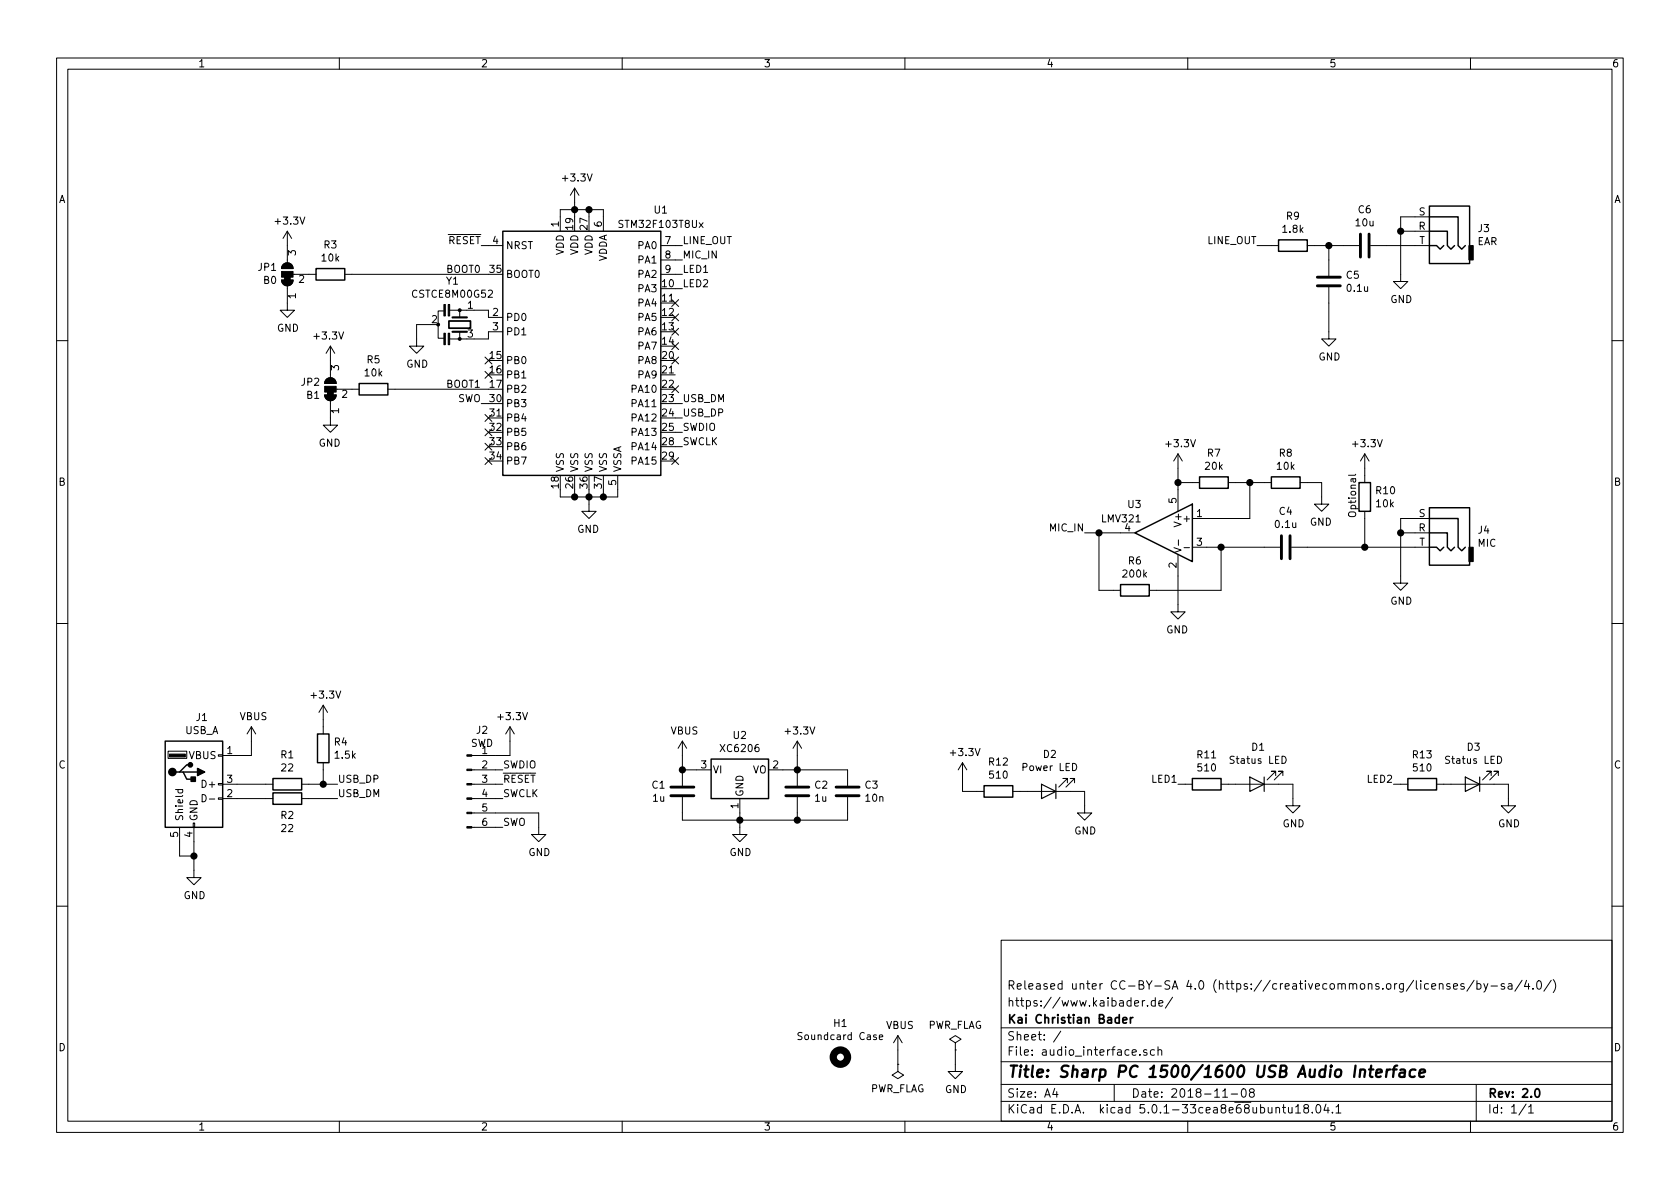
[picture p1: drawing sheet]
EESchema Schematic File Version 4
LIBS:audio_interface-cache
EELAYER 26 0
EELAYER END
$Descr A4 11693 8268
encoding utf-8
Sheet 1 1
Title "Sharp PC 1500/1600 USB Audio Interface"
Date "2018-11-08"
Rev "2.0"
Comp "Kai Christian Bader"
Comment1 "https://www.kaibader.de/"
Comment2 "Released unter CC-BY-SA 4.0 (https://creativecommons.org/licenses/by-sa/4.0/)"
Comment3 ""
Comment4 ""
$EndDescr
$Comp
L Connector:USB_A J1
U 1 1
P 1350 5450
F 0 "J1" H 1405 5917 50  0000 C CNN
F 1 "USB_A" H 1405 5826 50  0000 C CNN
F 2 "KaiBader:USB-A-Connector" H 1500 5400 50  0001 C CNN
F 3 " ~" H 1500 5400 50  0001 C CNN
	1    1350 5450
	1    0    0    -1  
$EndComp
$Comp
L Device:R R1
U 1 1
P 2000 5450
F 0 "R1" V 1793 5450 50  0000 C CNN
F 1 "22" V 1884 5450 50  0000 C CNN
F 2 "Resistor_SMD:R_0603_1608Metric" V 1930 5450 50  0001 C CNN
F 3 "~" H 2000 5450 50  0001 C CNN
	1    2000 5450
	0    1    1    0   
$EndComp
$Comp
L Device:R R2
U 1 1
P 2000 5550
F 0 "R2" V 2115 5550 50  0000 C CNN
F 1 "22" V 2206 5550 50  0000 C CNN
F 2 "Resistor_SMD:R_0603_1608Metric" V 1930 5550 50  0001 C CNN
F 3 "~" H 2000 5550 50  0001 C CNN
	1    2000 5550
	0    1    1    0   
$EndComp
Wire Wire Line
	2150 5450 2250 5450
Wire Wire Line
	1650 5450 1850 5450
Wire Wire Line
	1650 5550 1850 5550
$Comp
L power:GND #PWR01
U 1 1
P 1350 6050
F 0 "#PWR01" H 1350 5800 50  0001 C CNN
F 1 "GND" H 1355 5877 50  0000 C CNN
F 2 "" H 1350 6050 50  0001 C CNN
F 3 "" H 1350 6050 50  0001 C CNN
	1    1350 6050
	1    0    0    -1  
$EndComp
Wire Wire Line
	1650 5250 1750 5250
Wire Wire Line
	1750 5250 1750 5150
$Comp
L power:VBUS #PWR02
U 1 1
P 1750 5150
F 0 "#PWR02" H 1750 5000 50  0001 C CNN
F 1 "VBUS" H 1765 5323 50  0000 C CNN
F 2 "" H 1750 5150 50  0001 C CNN
F 3 "" H 1750 5150 50  0001 C CNN
	1    1750 5150
	1    0    0    -1  
$EndComp
Wire Wire Line
	1350 5850 1350 5950
Wire Wire Line
	1250 5850 1250 5950
Wire Wire Line
	1250 5950 1350 5950
Connection ~ 1350 5950
Wire Wire Line
	1350 5950 1350 6050
$Comp
L Device:C C3
U 1 1
P 5900 5500
F 0 "C3" H 6015 5546 50  0000 L CNN
F 1 "10n" H 6015 5455 50  0000 L CNN
F 2 "Capacitor_SMD:C_0603_1608Metric" H 5938 5350 50  0001 C CNN
F 3 "~" H 5900 5500 50  0001 C CNN
	1    5900 5500
	1    0    0    -1  
$EndComp
$Comp
L Device:LED D1
U 1 1
P 8750 5450
F 0 "D1" H 8742 5195 50  0000 C CNN
F 1 "Status LED" H 8742 5286 50  0000 C CNN
F 2 "LED_SMD:LED_0603_1608Metric" H 8750 5450 50  0001 C CNN
F 3 "~" H 8750 5450 50  0001 C CNN
	1    8750 5450
	-1   0    0    1   
$EndComp
$Comp
L power:GND #PWR026
U 1 1
P 9000 5550
F 0 "#PWR026" H 9000 5300 50  0001 C CNN
F 1 "GND" H 9005 5377 50  0000 C CNN
F 2 "" H 9000 5550 50  0001 C CNN
F 3 "" H 9000 5550 50  0001 C CNN
	1    9000 5550
	1    0    0    -1  
$EndComp
$Comp
L Device:R R11
U 1 1
P 8400 5450
F 0 "R11" V 8193 5450 50  0000 C CNN
F 1 "510" V 8284 5450 50  0000 C CNN
F 2 "Resistor_SMD:R_0603_1608Metric" V 8330 5450 50  0001 C CNN
F 3 "~" H 8400 5450 50  0001 C CNN
	1    8400 5450
	0    1    1    0   
$EndComp
$Comp
L Connector:AudioJack3_Ground J3
U 1 1
P 10050 1600
F 0 "J3" H 9817 1621 50  0000 R CNN
F 1 "EAR" H 9817 1530 50  0000 R CNN
F 2 "KaiBader:Audio_Jack_3.5mm_Horizontal" H 10050 1600 50  0001 C CNN
F 3 "~" H 10050 1600 50  0001 C CNN
	1    10050 1600
	-1   0    0    -1  
$EndComp
$Comp
L Connector:AudioJack3_Ground J4
U 1 1
P 10050 3700
F 0 "J4" H 9817 3721 50  0000 R CNN
F 1 "MIC" H 9817 3630 50  0000 R CNN
F 2 "KaiBader:Audio_Jack_3.5mm_Horizontal" H 10050 3700 50  0001 C CNN
F 3 "~" H 10050 3700 50  0001 C CNN
	1    10050 3700
	-1   0    0    -1  
$EndComp
$Comp
L Device:R R9
U 1 1
P 9000 1700
F 0 "R9" V 8793 1700 50  0000 C CNN
F 1 "1.8k" V 8884 1700 50  0000 C CNN
F 2 "Resistor_SMD:R_0603_1608Metric" V 8930 1700 50  0001 C CNN
F 3 "~" H 9000 1700 50  0001 C CNN
	1    9000 1700
	0    1    1    0   
$EndComp
$Comp
L Device:C C5
U 1 1
P 9250 1950
F 0 "C5" H 9365 1996 50  0000 L CNN
F 1 "0.1u" H 9365 1905 50  0000 L CNN
F 2 "Capacitor_SMD:C_0603_1608Metric" H 9288 1800 50  0001 C CNN
F 3 "~" H 9250 1950 50  0001 C CNN
	1    9250 1950
	1    0    0    -1  
$EndComp
$Comp
L Device:C C6
U 1 1
P 9500 1700
F 0 "C6" V 9248 1700 50  0000 C CNN
F 1 "10u" V 9339 1700 50  0000 C CNN
F 2 "Capacitor_SMD:C_0603_1608Metric" H 9538 1550 50  0001 C CNN
F 3 "~" H 9500 1700 50  0001 C CNN
	1    9500 1700
	0    1    1    0   
$EndComp
Wire Wire Line
	8850 1700 8750 1700
Wire Wire Line
	9150 1700 9250 1700
Wire Wire Line
	9250 1700 9250 1800
Connection ~ 9250 1700
Wire Wire Line
	9250 1700 9350 1700
$Comp
L power:GND #PWR022
U 1 1
P 9250 2300
F 0 "#PWR022" H 9250 2050 50  0001 C CNN
F 1 "GND" H 9255 2127 50  0000 C CNN
F 2 "" H 9250 2300 50  0001 C CNN
F 3 "" H 9250 2300 50  0001 C CNN
	1    9250 2300
	1    0    0    -1  
$EndComp
Wire Wire Line
	9250 2100 9250 2300
$Comp
L power:GND #PWR024
U 1 1
P 9750 1900
F 0 "#PWR024" H 9750 1650 50  0001 C CNN
F 1 "GND" H 9755 1727 50  0000 C CNN
F 2 "" H 9750 1900 50  0001 C CNN
F 3 "" H 9750 1900 50  0001 C CNN
	1    9750 1900
	1    0    0    -1  
$EndComp
Wire Wire Line
	9850 1600 9750 1600
Wire Wire Line
	9750 1600 9750 1900
Wire Wire Line
	9850 1500 9750 1500
Wire Wire Line
	9750 1500 9750 1600
Connection ~ 9750 1600
Wire Wire Line
	9650 1700 9850 1700
$Comp
L power:GND #PWR025
U 1 1
P 9750 4000
F 0 "#PWR025" H 9750 3750 50  0001 C CNN
F 1 "GND" H 9755 3827 50  0000 C CNN
F 2 "" H 9750 4000 50  0001 C CNN
F 3 "" H 9750 4000 50  0001 C CNN
	1    9750 4000
	1    0    0    -1  
$EndComp
$Comp
L Amplifier_Operational:LMV321 U3
U 1 1
P 8100 3700
F 0 "U3" H 8250 3900 50  0000 L CNN
F 1 "LMV321" H 8250 3800 50  0000 L CNN
F 2 "Package_TO_SOT_SMD:SOT-23-5" H 8100 3700 50  0001 L CNN
F 3 "http://www.ti.com/lit/ds/symlink/lmv324.pdf" H 8100 3700 50  0001 C CNN
	1    8100 3700
	-1   0    0    -1  
$EndComp
$Comp
L power:GND #PWR020
U 1 1
P 8200 4200
F 0 "#PWR020" H 8200 3950 50  0001 C CNN
F 1 "GND" H 8205 4027 50  0000 C CNN
F 2 "" H 8200 4200 50  0001 C CNN
F 3 "" H 8200 4200 50  0001 C CNN
	1    8200 4200
	-1   0    0    -1  
$EndComp
Wire Wire Line
	8200 4000 8200 4200
Wire Wire Line
	9850 3600 9750 3600
Wire Wire Line
	9750 3600 9750 3700
Wire Wire Line
	9850 3700 9750 3700
Connection ~ 9750 3700
Wire Wire Line
	9750 3700 9750 4000
Wire Wire Line
	7800 3700 7650 3700
$Comp
L Device:R R6
U 1 1
P 7900 4100
F 0 "R6" V 7693 4100 50  0000 C CNN
F 1 "200k" V 7784 4100 50  0000 C CNN
F 2 "Resistor_SMD:R_0603_1608Metric" V 7830 4100 50  0001 C CNN
F 3 "~" H 7900 4100 50  0001 C CNN
	1    7900 4100
	0    -1   1    0   
$EndComp
Wire Wire Line
	7750 4100 7650 4100
Wire Wire Line
	7650 4100 7650 3700
Connection ~ 7650 3700
Wire Wire Line
	7650 3700 7550 3700
Wire Wire Line
	8050 4100 8500 4100
Wire Wire Line
	8500 4100 8500 3800
Wire Wire Line
	8500 3800 8400 3800
$Comp
L Device:C C4
U 1 1
P 8950 3800
F 0 "C4" V 8698 3800 50  0000 C CNN
F 1 "0.1u" V 8789 3800 50  0000 C CNN
F 2 "Capacitor_SMD:C_0603_1608Metric" H 8988 3650 50  0001 C CNN
F 3 "~" H 8950 3800 50  0001 C CNN
	1    8950 3800
	0    -1   1    0   
$EndComp
Wire Wire Line
	8800 3800 8500 3800
Connection ~ 8500 3800
$Comp
L Device:R R7
U 1 1
P 8450 3350
F 0 "R7" V 8243 3350 50  0000 C CNN
F 1 "20k" V 8334 3350 50  0000 C CNN
F 2 "Resistor_SMD:R_0603_1608Metric" V 8380 3350 50  0001 C CNN
F 3 "~" H 8450 3350 50  0001 C CNN
	1    8450 3350
	0    -1   1    0   
$EndComp
$Comp
L Device:R R8
U 1 1
P 8950 3350
F 0 "R8" V 8743 3350 50  0000 C CNN
F 1 "10k" V 8834 3350 50  0000 C CNN
F 2 "Resistor_SMD:R_0603_1608Metric" V 8880 3350 50  0001 C CNN
F 3 "~" H 8950 3350 50  0001 C CNN
	1    8950 3350
	0    -1   1    0   
$EndComp
Wire Wire Line
	8800 3350 8700 3350
Wire Wire Line
	8300 3350 8200 3350
Wire Wire Line
	8200 3350 8200 3400
Wire Wire Line
	8400 3600 8700 3600
Wire Wire Line
	8700 3600 8700 3350
Connection ~ 8700 3350
Wire Wire Line
	8700 3350 8600 3350
$Comp
L power:GND #PWR021
U 1 1
P 9200 3450
F 0 "#PWR021" H 9200 3200 50  0001 C CNN
F 1 "GND" H 9205 3277 50  0000 C CNN
F 2 "" H 9200 3450 50  0001 C CNN
F 3 "" H 9200 3450 50  0001 C CNN
	1    9200 3450
	-1   0    0    -1  
$EndComp
Wire Wire Line
	9100 3350 9200 3350
Wire Wire Line
	9200 3350 9200 3450
Wire Wire Line
	9100 3800 9500 3800
$Comp
L Device:R R10
U 1 1
P 9500 3450
F 0 "R10" H 9570 3496 50  0000 L CNN
F 1 "10k" H 9570 3405 50  0000 L CNN
F 2 "Resistor_SMD:R_0603_1608Metric" V 9430 3450 50  0001 C CNN
F 3 "~" H 9500 3450 50  0001 C CNN
	1    9500 3450
	1    0    0    -1  
$EndComp
Wire Wire Line
	9500 3600 9500 3800
Connection ~ 9500 3800
Wire Wire Line
	9500 3800 9850 3800
Text Notes 9450 3600 1    50   ~ 0
Optional
$Comp
L Device:Resonator_Small Y1
U 1 1
P 3200 2250
F 0 "Y1" V 2895 2200 50  0000 C CNN
F 1 "CSTCE8M00G52" V 2986 2200 50  0000 C CNN
F 2 "KaiBader:CSTCE8M00G52" H 3175 2250 50  0001 C CNN
F 3 "~" H 3175 2250 50  0001 C CNN
	1    3200 2250
	0    1    1    0   
$EndComp
$Comp
L MCU_ST_STM32F1:STM32F103T8Ux U1
U 1 1
P 4100 2400
F 0 "U1" H 4600 3350 50  0000 C CNN
F 1 "STM32F103T8Ux" H 4600 3250 50  0000 C CNN
F 2 "Package_DFN_QFN:QFN-36-1EP_6x6mm_P0.5mm_EP4.1x4.1mm" H 3500 1500 50  0001 R CNN
F 3 "http://www.st.com/st-web-ui/static/active/en/resource/technical/document/datasheet/CD00161566.pdf" H 4100 2400 50  0001 C CNN
	1    4100 2400
	1    0    0    -1  
$EndComp
$Comp
L KaiBader:XC6206 U2
U 1 1
P 5150 5350
F 0 "U2" H 5150 5592 50  0000 C CNN
F 1 "XC6206" H 5150 5501 50  0000 C CNN
F 2 "Package_TO_SOT_SMD:SOT-23" H 5150 5350 50  0001 C CNN
F 3 "https://www.torexsemi.com/file/xc6206/XC6206.pdf" H 5150 5350 50  0001 C CNN
	1    5150 5350
	1    0    0    -1  
$EndComp
$Comp
L power:VBUS #PWR013
U 1 1
P 4750 5250
F 0 "#PWR013" H 4750 5100 50  0001 C CNN
F 1 "VBUS" H 4765 5423 50  0000 C CNN
F 2 "" H 4750 5250 50  0001 C CNN
F 3 "" H 4750 5250 50  0001 C CNN
	1    4750 5250
	1    0    0    -1  
$EndComp
$Comp
L power:+3.3V #PWR017
U 1 1
P 5550 5250
F 0 "#PWR017" H 5550 5100 50  0001 C CNN
F 1 "+3.3V" H 5565 5423 50  0000 C CNN
F 2 "" H 5550 5250 50  0001 C CNN
F 3 "" H 5550 5250 50  0001 C CNN
	1    5550 5250
	1    0    0    -1  
$EndComp
Wire Wire Line
	4750 5250 4750 5350
Wire Wire Line
	4750 5350 4850 5350
Wire Wire Line
	5450 5350 5550 5350
Wire Wire Line
	5550 5350 5550 5250
$Comp
L power:+3.3V #PWR019
U 1 1
P 8200 3250
F 0 "#PWR019" H 8200 3100 50  0001 C CNN
F 1 "+3.3V" H 8215 3423 50  0000 C CNN
F 2 "" H 8200 3250 50  0001 C CNN
F 3 "" H 8200 3250 50  0001 C CNN
	1    8200 3250
	1    0    0    -1  
$EndComp
$Comp
L power:+3.3V #PWR023
U 1 1
P 9500 3250
F 0 "#PWR023" H 9500 3100 50  0001 C CNN
F 1 "+3.3V" H 9515 3423 50  0000 C CNN
F 2 "" H 9500 3250 50  0001 C CNN
F 3 "" H 9500 3250 50  0001 C CNN
	1    9500 3250
	1    0    0    -1  
$EndComp
Wire Wire Line
	9500 3250 9500 3300
Wire Wire Line
	8200 3250 8200 3350
Connection ~ 8200 3350
$Comp
L power:GND #PWR015
U 1 1
P 5150 5750
F 0 "#PWR015" H 5150 5500 50  0001 C CNN
F 1 "GND" H 5155 5577 50  0000 C CNN
F 2 "" H 5150 5750 50  0001 C CNN
F 3 "" H 5150 5750 50  0001 C CNN
	1    5150 5750
	1    0    0    -1  
$EndComp
Wire Wire Line
	5150 5650 5150 5700
$Comp
L Device:C C1
U 1 1
P 4750 5500
F 0 "C1" H 4636 5546 50  0000 R CNN
F 1 "1u" H 4636 5455 50  0000 R CNN
F 2 "Capacitor_SMD:C_0603_1608Metric" H 4788 5350 50  0001 C CNN
F 3 "~" H 4750 5500 50  0001 C CNN
	1    4750 5500
	1    0    0    -1  
$EndComp
Connection ~ 4750 5350
$Comp
L Device:C C2
U 1 1
P 5550 5500
F 0 "C2" H 5665 5546 50  0000 L CNN
F 1 "1u" H 5665 5455 50  0000 L CNN
F 2 "Capacitor_SMD:C_0603_1608Metric" H 5588 5350 50  0001 C CNN
F 3 "~" H 5550 5500 50  0001 C CNN
	1    5550 5500
	1    0    0    -1  
$EndComp
Connection ~ 5550 5350
Wire Wire Line
	5550 5650 5550 5700
Wire Wire Line
	5550 5700 5150 5700
Connection ~ 5150 5700
Wire Wire Line
	5150 5700 5150 5750
Wire Wire Line
	4750 5650 4750 5700
Wire Wire Line
	4750 5700 5150 5700
Wire Wire Line
	5900 5350 5550 5350
Wire Wire Line
	5900 5650 5900 5700
Wire Wire Line
	5900 5700 5550 5700
Connection ~ 5550 5700
Wire Wire Line
	6650 7300 6650 7400
$Comp
L power:GND #PWR018
U 1 1
P 6650 7400
F 0 "#PWR018" H 6650 7150 50  0001 C CNN
F 1 "GND" H 6655 7227 50  0000 C CNN
F 2 "" H 6650 7400 50  0001 C CNN
F 3 "" H 6650 7400 50  0001 C CNN
	1    6650 7400
	1    0    0    -1  
$EndComp
$Comp
L power:PWR_FLAG #FLG03
U 1 1
P 6650 7300
F 0 "#FLG03" H 6650 7375 50  0001 C CNN
F 1 "PWR_FLAG" H 6650 7474 50  0000 C CNN
F 2 "" H 6650 7300 50  0001 C CNN
F 3 "~" H 6650 7300 50  0001 C CNN
	1    6650 7300
	1    0    0    -1  
$EndComp
Wire Wire Line
	6250 7300 6250 7400
$Comp
L power:VBUS #PWR014
U 1 1
P 6250 7300
F 0 "#PWR014" H 6250 7150 50  0001 C CNN
F 1 "VBUS" H 6265 7473 50  0000 C CNN
F 2 "" H 6250 7300 50  0001 C CNN
F 3 "" H 6250 7300 50  0001 C CNN
	1    6250 7300
	1    0    0    -1  
$EndComp
$Comp
L power:PWR_FLAG #FLG01
U 1 1
P 6250 7400
F 0 "#FLG01" H 6250 7475 50  0001 C CNN
F 1 "PWR_FLAG" H 6250 7573 50  0000 C CNN
F 2 "" H 6250 7400 50  0001 C CNN
F 3 "~" H 6250 7400 50  0001 C CNN
	1    6250 7400
	-1   0    0    1   
$EndComp
$Comp
L Device:R R4
U 1 1
P 2250 5200
F 0 "R4" H 2320 5246 50  0000 L CNN
F 1 "1.5k" H 2320 5155 50  0000 L CNN
F 2 "Resistor_SMD:R_0603_1608Metric" V 2180 5200 50  0001 C CNN
F 3 "~" H 2250 5200 50  0001 C CNN
	1    2250 5200
	1    0    0    -1  
$EndComp
$Comp
L power:+3.3V #PWR07
U 1 1
P 2250 5000
F 0 "#PWR07" H 2250 4850 50  0001 C CNN
F 1 "+3.3V" H 2265 5173 50  0000 C CNN
F 2 "" H 2250 5000 50  0001 C CNN
F 3 "" H 2250 5000 50  0001 C CNN
	1    2250 5000
	1    0    0    -1  
$EndComp
Wire Wire Line
	2250 5000 2250 5050
Wire Wire Line
	2250 5350 2250 5450
Wire Wire Line
	2350 5450 2250 5450
Connection ~ 2250 5450
Wire Wire Line
	2350 5550 2150 5550
Wire Wire Line
	3300 2150 3400 2150
Wire Wire Line
	3400 2150 3400 2200
Wire Wire Line
	3300 2350 3400 2350
Wire Wire Line
	3400 2350 3400 2300
$Comp
L power:GND #PWR08
U 1 1
P 2900 2350
F 0 "#PWR08" H 2900 2100 50  0001 C CNN
F 1 "GND" H 2905 2177 50  0000 C CNN
F 2 "" H 2900 2350 50  0001 C CNN
F 3 "" H 2900 2350 50  0001 C CNN
	1    2900 2350
	1    0    0    -1  
$EndComp
Wire Wire Line
	2900 2350 2900 2250
Wire Wire Line
	2900 2250 3000 2250
$Comp
L power:+3.3V #PWR011
U 1 1
P 4000 1400
F 0 "#PWR011" H 4000 1250 50  0001 C CNN
F 1 "+3.3V" H 4015 1573 50  0000 C CNN
F 2 "" H 4000 1400 50  0001 C CNN
F 3 "" H 4000 1400 50  0001 C CNN
	1    4000 1400
	1    0    0    -1  
$EndComp
$Comp
L power:GND #PWR012
U 1 1
P 4100 3500
F 0 "#PWR012" H 4100 3250 50  0001 C CNN
F 1 "GND" H 4105 3327 50  0000 C CNN
F 2 "" H 4100 3500 50  0001 C CNN
F 3 "" H 4100 3500 50  0001 C CNN
	1    4100 3500
	-1   0    0    -1  
$EndComp
Wire Wire Line
	4100 3400 4100 3450
Wire Wire Line
	4300 3400 4300 3450
Wire Wire Line
	4300 3450 4200 3450
Connection ~ 4100 3450
Wire Wire Line
	4100 3450 4100 3500
Wire Wire Line
	3900 3400 3900 3450
Wire Wire Line
	3900 3450 4000 3450
Wire Wire Line
	4000 3400 4000 3450
Connection ~ 4000 3450
Wire Wire Line
	4000 3450 4100 3450
Wire Wire Line
	4200 3400 4200 3450
Connection ~ 4200 3450
Wire Wire Line
	4200 3450 4100 3450
Wire Wire Line
	4000 1400 4000 1450
Wire Wire Line
	3900 1500 3900 1450
Wire Wire Line
	3900 1450 4000 1450
Connection ~ 4000 1450
Wire Wire Line
	4000 1450 4000 1500
Wire Wire Line
	4200 1500 4200 1450
Wire Wire Line
	4200 1450 4100 1450
Wire Wire Line
	4100 1500 4100 1450
Connection ~ 4100 1450
Wire Wire Line
	4100 1450 4000 1450
Wire Wire Line
	4700 2800 4750 2800
Wire Wire Line
	4700 2900 4750 2900
Wire Wire Line
	8200 5450 8250 5450
Wire Wire Line
	8550 5450 8600 5450
Wire Wire Line
	8900 5450 9000 5450
Wire Wire Line
	9000 5450 9000 5550
Wire Wire Line
	4700 1900 4750 1900
Wire Wire Line
	4700 3100 4750 3100
Wire Wire Line
	4700 3000 4750 3000
Text Label 2350 5450 0    50   ~ 0
USB_DP
Text Label 2350 5550 0    50   ~ 0
USB_DM
Text Label 8200 5450 2    50   ~ 0
LED1
Text Label 7550 3700 2    50   ~ 0
MIC_IN
Text Label 8750 1700 2    50   ~ 0
LINE_OUT
Text Label 4750 1700 0    50   ~ 0
LINE_OUT
Text Label 4750 1800 0    50   ~ 0
MIC_IN
Text Label 4750 1900 0    50   ~ 0
LED1
Text Label 4750 3000 0    50   ~ 0
SWDIO
Text Label 4750 3100 0    50   ~ 0
SWCLK
Text Label 3350 1700 2    50   ~ 0
~RESET
Text Label 4750 2900 0    50   ~ 0
USB_DP
Text Label 4750 2800 0    50   ~ 0
USB_DM
Text Label 3350 2800 2    50   ~ 0
SWO
Wire Wire Line
	3350 2800 3400 2800
$Comp
L power:+3.3V #PWR09
U 1 1
P 3550 5150
F 0 "#PWR09" H 3550 5000 50  0001 C CNN
F 1 "+3.3V" H 3565 5323 50  0000 C CNN
F 2 "" H 3550 5150 50  0001 C CNN
F 3 "" H 3550 5150 50  0001 C CNN
	1    3550 5150
	1    0    0    -1  
$EndComp
$Comp
L power:GND #PWR010
U 1 1
P 3750 5750
F 0 "#PWR010" H 3750 5500 50  0001 C CNN
F 1 "GND" H 3755 5577 50  0000 C CNN
F 2 "" H 3750 5750 50  0001 C CNN
F 3 "" H 3750 5750 50  0001 C CNN
	1    3750 5750
	1    0    0    -1  
$EndComp
Text Label 3500 5450 0    50   ~ 0
~RESET
Text Label 3500 5350 0    50   ~ 0
SWDIO
Text Label 3500 5550 0    50   ~ 0
SWCLK
Text Label 3500 5750 0    50   ~ 0
SWO
Wire Wire Line
	3450 5450 3500 5450
Wire Wire Line
	3450 5350 3500 5350
Wire Wire Line
	3450 5550 3500 5550
Wire Wire Line
	3450 5750 3500 5750
Text Label 3350 2700 2    50   ~ 0
BOOT1
Text Label 3350 1900 2    50   ~ 0
BOOT0
$Comp
L power:GND #PWR04
U 1 1
P 2000 2100
F 0 "#PWR04" H 2000 1850 50  0001 C CNN
F 1 "GND" H 2005 1927 50  0000 C CNN
F 2 "" H 2000 2100 50  0001 C CNN
F 3 "" H 2000 2100 50  0001 C CNN
	1    2000 2100
	1    0    0    -1  
$EndComp
$Comp
L Device:R R3
U 1 1
P 2300 1900
F 0 "R3" V 2093 1900 50  0000 C CNN
F 1 "10k" V 2184 1900 50  0000 C CNN
F 2 "Resistor_SMD:R_0603_1608Metric" V 2230 1900 50  0001 C CNN
F 3 "~" H 2300 1900 50  0001 C CNN
	1    2300 1900
	0    1    1    0   
$EndComp
Wire Wire Line
	3350 1700 3400 1700
$Comp
L power:GND #PWR06
U 1 1
P 2300 2900
F 0 "#PWR06" H 2300 2650 50  0001 C CNN
F 1 "GND" H 2305 2727 50  0000 C CNN
F 2 "" H 2300 2900 50  0001 C CNN
F 3 "" H 2300 2900 50  0001 C CNN
	1    2300 2900
	-1   0    0    -1  
$EndComp
$Comp
L Device:R R5
U 1 1
P 2600 2700
F 0 "R5" V 2393 2700 50  0000 C CNN
F 1 "10k" V 2484 2700 50  0000 C CNN
F 2 "Resistor_SMD:R_0603_1608Metric" V 2530 2700 50  0001 C CNN
F 3 "~" H 2600 2700 50  0001 C CNN
	1    2600 2700
	0    -1   1    0   
$EndComp
$Comp
L Jumper:SolderJumper_3_Bridged12 JP1
U 1 1
P 2000 1900
F 0 "JP1" V 2046 1968 50  0000 L CNN
F 1 "B0" V 1955 1968 50  0000 L CNN
F 2 "Jumper:SolderJumper-3_P1.3mm_Bridged12_RoundedPad1.0x1.5mm" H 2000 1900 50  0001 C CNN
F 3 "~" H 2000 1900 50  0001 C CNN
	1    2000 1900
	0    -1   -1   0   
$EndComp
$Comp
L Jumper:SolderJumper_3_Bridged12 JP2
U 1 1
P 2300 2700
F 0 "JP2" V 2346 2768 50  0000 L CNN
F 1 "B1" V 2255 2768 50  0000 L CNN
F 2 "Jumper:SolderJumper-3_P1.3mm_Bridged12_RoundedPad1.0x1.5mm" H 2300 2700 50  0001 C CNN
F 3 "~" H 2300 2700 50  0001 C CNN
	1    2300 2700
	0    -1   -1   0   
$EndComp
$Comp
L power:+3.3V #PWR03
U 1 1
P 2000 1700
F 0 "#PWR03" H 2000 1550 50  0001 C CNN
F 1 "+3.3V" H 2015 1873 50  0000 C CNN
F 2 "" H 2000 1700 50  0001 C CNN
F 3 "" H 2000 1700 50  0001 C CNN
	1    2000 1700
	1    0    0    -1  
$EndComp
$Comp
L power:+3.3V #PWR05
U 1 1
P 2300 2500
F 0 "#PWR05" H 2300 2350 50  0001 C CNN
F 1 "+3.3V" H 2315 2673 50  0000 C CNN
F 2 "" H 2300 2500 50  0001 C CNN
F 3 "" H 2300 2500 50  0001 C CNN
	1    2300 2500
	-1   0    0    -1  
$EndComp
Wire Wire Line
	3400 2700 2750 2700
Wire Wire Line
	3400 1900 2450 1900
Wire Wire Line
	4700 1700 4750 1700
Wire Wire Line
	4700 1800 4750 1800
$Comp
L Device:LED D2
U 1 1
P 7300 5500
F 0 "D2" H 7292 5245 50  0000 C CNN
F 1 "Power LED" H 7292 5336 50  0000 C CNN
F 2 "LED_SMD:LED_0603_1608Metric" H 7300 5500 50  0001 C CNN
F 3 "~" H 7300 5500 50  0001 C CNN
	1    7300 5500
	-1   0    0    1   
$EndComp
$Comp
L power:GND #PWR0101
U 1 1
P 7550 5600
F 0 "#PWR0101" H 7550 5350 50  0001 C CNN
F 1 "GND" H 7555 5427 50  0000 C CNN
F 2 "" H 7550 5600 50  0001 C CNN
F 3 "" H 7550 5600 50  0001 C CNN
	1    7550 5600
	1    0    0    -1  
$EndComp
$Comp
L Device:R R12
U 1 1
P 6950 5500
F 0 "R12" V 6743 5500 50  0000 C CNN
F 1 "510" V 6834 5500 50  0000 C CNN
F 2 "Resistor_SMD:R_0603_1608Metric" V 6880 5500 50  0001 C CNN
F 3 "~" H 6950 5500 50  0001 C CNN
	1    6950 5500
	0    1    1    0   
$EndComp
Wire Wire Line
	7100 5500 7150 5500
Wire Wire Line
	7450 5500 7550 5500
Wire Wire Line
	7550 5500 7550 5600
$Comp
L power:+3.3V #PWR0102
U 1 1
P 6700 5400
F 0 "#PWR0102" H 6700 5250 50  0001 C CNN
F 1 "+3.3V" H 6715 5573 50  0000 C CNN
F 2 "" H 6700 5400 50  0001 C CNN
F 3 "" H 6700 5400 50  0001 C CNN
	1    6700 5400
	1    0    0    -1  
$EndComp
Wire Wire Line
	6800 5500 6700 5500
Wire Wire Line
	6700 5500 6700 5400
NoConn ~ 3400 2500
NoConn ~ 3400 2600
NoConn ~ 3400 2900
NoConn ~ 3400 3000
NoConn ~ 3400 3100
NoConn ~ 3400 3200
NoConn ~ 4700 3200
NoConn ~ 4700 2700
NoConn ~ 4700 2500
NoConn ~ 4700 2400
NoConn ~ 4700 2300
$Comp
L Connector:Conn_01x06_Male J2
U 1 1
P 3250 5450
F 0 "J2" H 3356 5828 50  0000 C CNN
F 1 "SWD" H 3356 5737 50  0000 C CNN
F 2 "KaiBader:PinHeader_SMD_1x06" H 3250 5450 50  0001 C CNN
F 3 "~" H 3250 5450 50  0001 C CNN
	1    3250 5450
	1    0    0    -1  
$EndComp
Wire Wire Line
	3450 5250 3550 5250
Wire Wire Line
	3550 5250 3550 5150
Wire Wire Line
	3450 5650 3750 5650
Wire Wire Line
	3750 5650 3750 5750
$Comp
L Mechanical:MountingHole H1
U 1 1
P 5850 7350
F 0 "H1" H 5850 7587 50  0000 C CNN
F 1 "Soundcard Case" H 5850 7496 50  0000 C CNN
F 2 "KaiBader:USB_Soundcard_Case" H 5850 7350 50  0001 C CNN
F 3 "~" H 5850 7350 50  0001 C CNN
	1    5850 7350
	1    0    0    -1  
$EndComp
$Comp
L Device:LED D3
U 1 1
P 10250 5450
F 0 "D3" H 10242 5195 50  0000 C CNN
F 1 "Status LED" H 10242 5286 50  0000 C CNN
F 2 "LED_SMD:LED_0603_1608Metric" H 10250 5450 50  0001 C CNN
F 3 "~" H 10250 5450 50  0001 C CNN
	1    10250 5450
	-1   0    0    1   
$EndComp
$Comp
L power:GND #PWR0103
U 1 1
P 10500 5550
F 0 "#PWR0103" H 10500 5300 50  0001 C CNN
F 1 "GND" H 10505 5377 50  0000 C CNN
F 2 "" H 10500 5550 50  0001 C CNN
F 3 "" H 10500 5550 50  0001 C CNN
	1    10500 5550
	1    0    0    -1  
$EndComp
$Comp
L Device:R R13
U 1 1
P 9900 5450
F 0 "R13" V 9693 5450 50  0000 C CNN
F 1 "510" V 9784 5450 50  0000 C CNN
F 2 "Resistor_SMD:R_0603_1608Metric" V 9830 5450 50  0001 C CNN
F 3 "~" H 9900 5450 50  0001 C CNN
	1    9900 5450
	0    1    1    0   
$EndComp
Wire Wire Line
	9700 5450 9750 5450
Wire Wire Line
	10050 5450 10100 5450
Wire Wire Line
	10400 5450 10500 5450
Wire Wire Line
	10500 5450 10500 5550
Text Label 9700 5450 2    50   ~ 0
LED2
Wire Wire Line
	4700 2000 4750 2000
Text Label 4750 2000 0    50   ~ 0
LED2
NoConn ~ 4700 2200
NoConn ~ 4700 2100
$EndSCHEMATC
